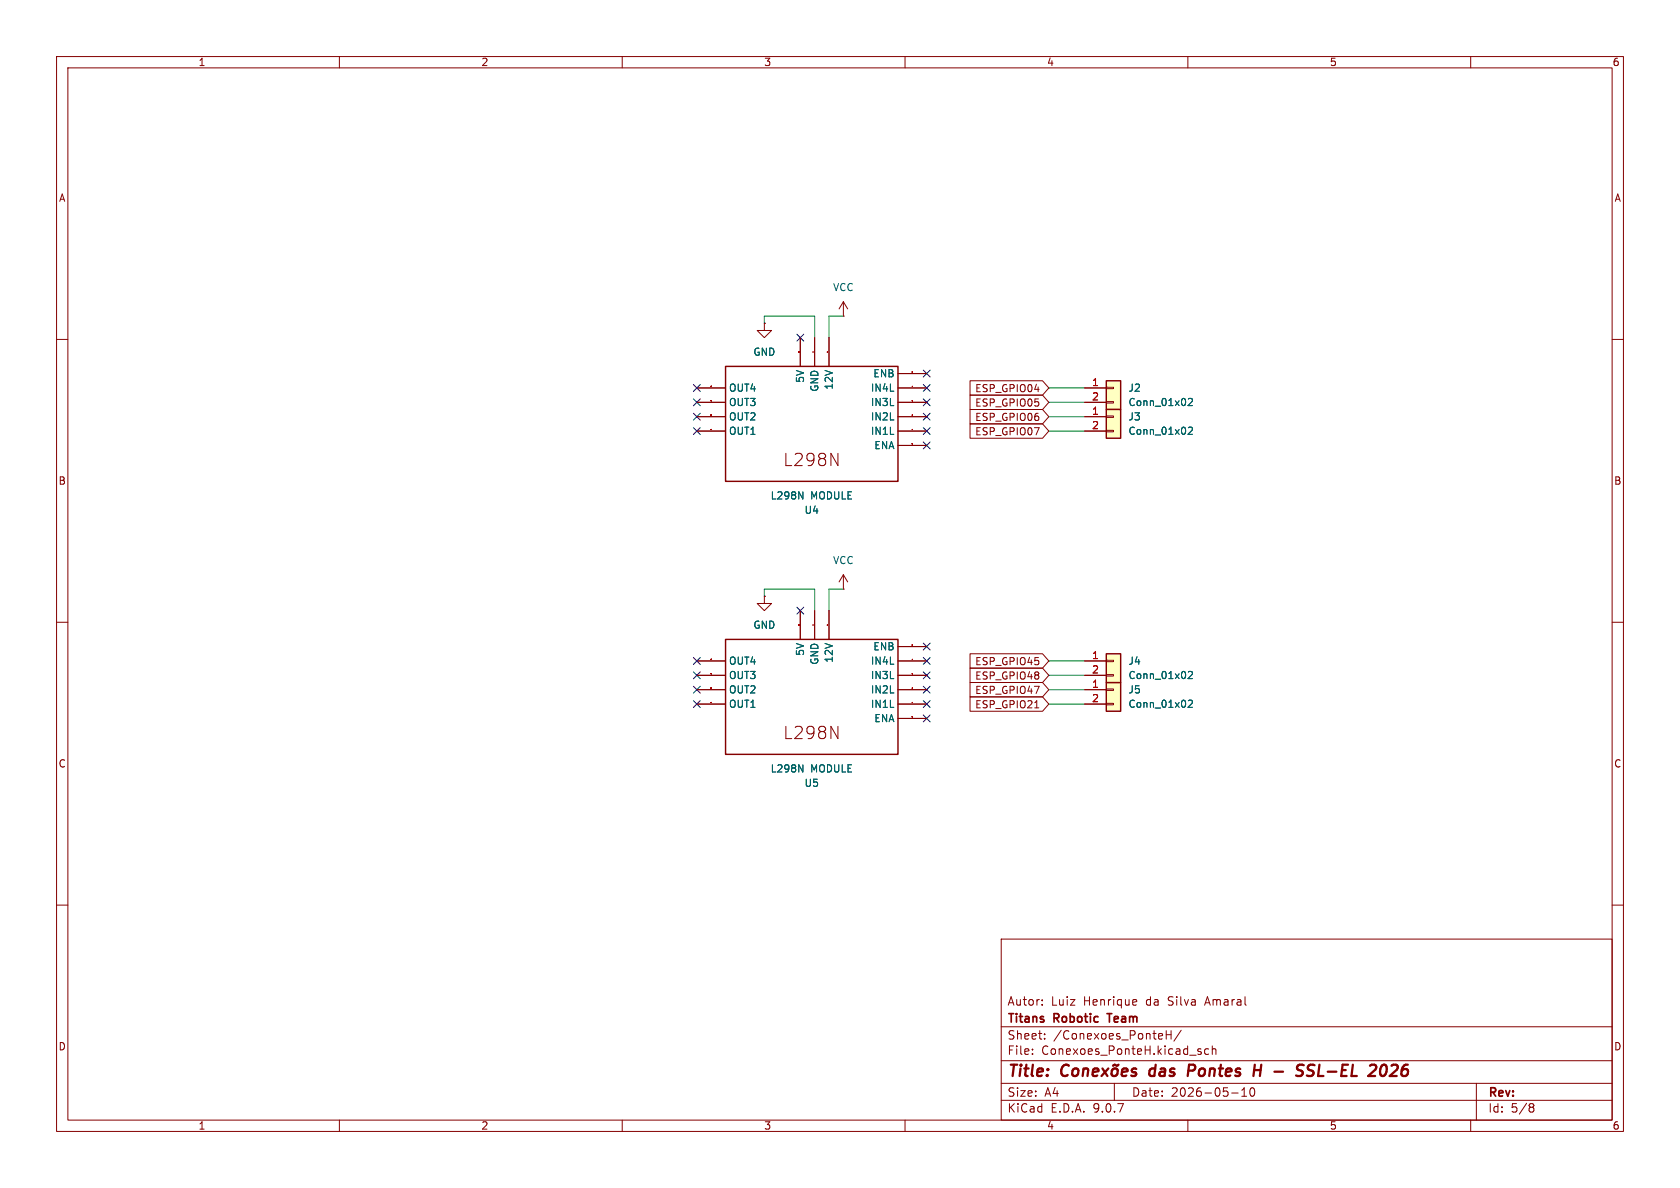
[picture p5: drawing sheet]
(kicad_sch
 (version 20250114)
 (generator "eeschema")
 (generator_version "9.0")
 (paper "A4")
 (title_block
  (title "Conexões das Pontes H - SSL-EL 2026")
  (date "2026-05-10")
  (company "Titans Robotic Team")
  (comment 1 "Autor: Luiz Henrique da Silva Amaral"))
 (lib_symbols
  (symbol "Connector_Generic:Conn_01x02"
   (pin_names
    (offset 1.016) (hide yes)) (exclude_from_sim no) (in_bom yes) (on_board yes)
   (property "Reference" "J" (at 0 2.54 0) (effects (font (size 1.27 1.27))))
   (property "Value" "Conn_01x02" (at 0 -5.08 0) (effects (font (size 1.27 1.27))))
   (property "Footprint" "" (at 0 0 0) (effects (font (size 1.27 1.27)) (hide yes)))
   (property "Datasheet" "~" (at 0 0 0) (effects (font (size 1.27 1.27)) (hide yes)))
   (property "Description" "Generic connector, single row, 01x02, script generated (kicad-library-utils/schlib/autogen/connector/)" (at 0 0 0) (effects (font (size 1.27 1.27)) (hide yes)))
   (symbol "Conn_01x02_1_1"
    (rectangle (start -1.27 1.27) (end 1.27 -3.81) (stroke (width 0.254) (type default)) (fill (type background)))
    (rectangle (start -1.27 0.127) (end 0 -0.127) (stroke (width 0.1524) (type default)) (fill (type none)))
    (rectangle (start -1.27 -2.413) (end 0 -2.667) (stroke (width 0.1524) (type default)) (fill (type none)))
    (pin passive line (at -5.08 0 0) (length 3.81) (name "Pin_1" (effects (font (size 1.27 1.27)))) (number "1" (effects (font (size 1.27 1.27)))))
    (pin passive line (at -5.08 -2.54 0) (length 3.81) (name "Pin_2" (effects (font (size 1.27 1.27)))) (number "2" (effects (font (size 1.27 1.27))))))
   (embedded_fonts no))
  (symbol "custom_symbols:L298N MODULE" (exclude_from_sim no) (in_bom yes) (on_board yes)
   (property "Reference" "U" (at 0 16.51 0) (effects (font (size 1.27 1.27))))
   (property "Value" "L298N MODULE" (at 0.254 14.224 0) (effects (font (size 1.27 1.27))))
   (property "Footprint" "" (at 0 0 0) (effects (font (size 1.27 1.27)) (hide yes)))
   (property "Datasheet" "https://www.aliexpress.com/item/1005001621936295.html" (at 0 0 0) (effects (font (size 1.27 1.27)) (hide yes)))
   (property "Description" "" (at 0 0 0) (effects (font (size 1.27 1.27)) (hide yes)))
   (property "Supplier" "Aliexpress" (at 0 0 0) (effects (font (size 1.27 1.27)) (hide yes)))
   (symbol "L298N MODULE_0_0"
    (rectangle (start -15.24 12.7) (end 15.24 -7.62) (stroke (width 0.254) (type solid)) (fill (type none)))
    (text "L298N" (at -5.334 10.16 0) (effects (font
    (face "KiCad Font") (size 2.1717 2.1717)) (justify left top))))
   (symbol "L298N MODULE_1_0"
    (pin input line (at -20.32 6.35 0) (length 5.08) (name "ENA" (effects (font (size 1.27 1.27)))) (number "0" (effects (font (size 0.0254 0.0254)))))
    (pin input line (at -20.32 3.81 0) (length 5.08) (name "IN1L" (effects (font (size 1.27 1.27)))) (number "1" (effects (font (size 0.0254 0.0254)))))
    (pin input line (at -20.32 1.27 0) (length 5.08) (name "IN2L" (effects (font (size 1.27 1.27)))) (number "2" (effects (font (size 0.0254 0.0254)))))
    (pin input line (at -20.32 -1.27 0) (length 5.08) (name "IN3L" (effects (font (size 1.27 1.27)))) (number "3" (effects (font (size 0.0254 0.0254)))))
    (pin input line (at -20.32 -3.81 0) (length 5.08) (name "IN4L" (effects (font (size 1.27 1.27)))) (number "4" (effects (font (size 0.0254 0.0254)))))
    (pin input line (at -20.32 -6.35 0) (length 5.08) (name "ENB" (effects (font (size 1.27 1.27)))) (number "5" (effects (font (size 0.0254 0.0254)))))
    (pin power_in line (at -3.048 -12.7 90) (length 5.08) (name "12V" (effects (font (size 1.27 1.27)))) (number "6" (effects (font (size 0.0254 0.0254)))))
    (pin power_in line (at -0.508 -12.7 90) (length 5.08) (name "GND" (effects (font (size 1.27 1.27)))) (number "7" (effects (font (size 0.0254 0.0254)))))
    (pin power_in line (at 2.032 -12.7 90) (length 5.08) (name "5V" (effects (font (size 1.27 1.27)))) (number "8" (effects (font (size 0.0254 0.0254)))))
    (pin output line (at 20.32 3.81 180) (length 5.08) (name "OUT1" (effects (font (size 1.27 1.27)))) (number "9" (effects (font (size 0.0254 0.0254)))))
    (pin output line (at 20.32 1.27 180) (length 5.08) (name "OUT2" (effects (font (size 1.27 1.27)))) (number "10" (effects (font (size 0.0254 0.0254)))))
    (pin output line (at 20.32 -1.27 180) (length 5.08) (name "OUT3" (effects (font (size 1.27 1.27)))) (number "11" (effects (font (size 0.0254 0.0254)))))
    (pin output line (at 20.32 -3.81 180) (length 5.08) (name "OUT4" (effects (font (size 1.27 1.27)))) (number "12" (effects (font (size 0.0254 0.0254))))))
   (embedded_fonts no))
  (symbol "power:GND"
   (power)
   (pin_numbers (hide yes))
   (pin_names
    (offset 0) (hide yes)) (exclude_from_sim no) (in_bom yes) (on_board yes)
   (property "Reference" "#PWR" (at 0 -6.35 0) (effects (font (size 1.27 1.27)) (hide yes)))
   (property "Value" "GND" (at 0 -3.81 0) (effects (font (size 1.27 1.27))))
   (property "Footprint" "" (at 0 0 0) (effects (font (size 1.27 1.27)) (hide yes)))
   (property "Datasheet" "" (at 0 0 0) (effects (font (size 1.27 1.27)) (hide yes)))
   (property "Description" "Power symbol creates a global label with name \"GND\" , ground" (at 0 0 0) (effects (font (size 1.27 1.27)) (hide yes)))
   (symbol "GND_0_1"
    (polyline (pts (xy 0 0) (xy 0 -1.27) (xy 1.27 -1.27) (xy 0 -2.54) (xy -1.27 -1.27) (xy 0 -1.27)) (stroke (width 0) (type default)) (fill (type none))))
   (symbol "GND_1_1"
    (pin power_in line (at 0 0 270) (length 0) (name "~" (effects (font (size 1.27 1.27)))) (number "1" (effects (font (size 1.27 1.27))))))
   (embedded_fonts no))
  (symbol "power:VCC"
   (power)
   (pin_numbers (hide yes))
   (pin_names
    (offset 0) (hide yes)) (exclude_from_sim no) (in_bom yes) (on_board yes)
   (property "Reference" "#PWR" (at 0 -3.81 0) (effects (font (size 1.27 1.27)) (hide yes)))
   (property "Value" "VCC" (at 0 3.556 0) (effects (font (size 1.27 1.27))))
   (property "Footprint" "" (at 0 0 0) (effects (font (size 1.27 1.27)) (hide yes)))
   (property "Datasheet" "" (at 0 0 0) (effects (font (size 1.27 1.27)) (hide yes)))
   (property "Description" "Power symbol creates a global label with name \"VCC\"" (at 0 0 0) (effects (font (size 1.27 1.27)) (hide yes)))
   (symbol "VCC_0_1"
    (polyline (pts (xy -0.762 1.27) (xy 0 2.54)) (stroke (width 0) (type default)) (fill (type none)))
    (polyline (pts (xy 0 2.54) (xy 0.762 1.27)) (stroke (width 0) (type default)) (fill (type none)))
    (polyline (pts (xy 0 0) (xy 0 2.54)) (stroke (width 0) (type default)) (fill (type none))))
   (symbol "VCC_1_1"
    (pin power_in line (at 0 0 90) (length 0) (name "~" (effects (font (size 1.27 1.27)))) (number "1" (effects (font (size 1.27 1.27))))))
   (embedded_fonts no)))
 (no_connect
  (at 123.19 73.66))
 (no_connect
  (at 163.83 114.3))
 (no_connect
  (at 123.19 76.2))
 (no_connect
  (at 163.83 68.58))
 (no_connect
  (at 123.19 71.12))
 (no_connect
  (at 163.83 66.04))
 (no_connect
  (at 163.83 78.74))
 (no_connect
  (at 163.83 73.66))
 (no_connect
  (at 163.83 127))
 (no_connect
  (at 123.19 116.84))
 (no_connect
  (at 141.478 59.69))
 (no_connect
  (at 123.19 121.92))
 (no_connect
  (at 163.83 124.46))
 (no_connect
  (at 163.83 76.2))
 (no_connect
  (at 163.83 71.12))
 (no_connect
  (at 123.19 68.58))
 (no_connect
  (at 163.83 119.38))
 (no_connect
  (at 141.478 107.95))
 (no_connect
  (at 123.19 124.46))
 (no_connect
  (at 163.83 116.84))
 (no_connect
  (at 163.83 121.92))
 (no_connect
  (at 123.19 119.38))
 (wire
  (pts (xy 185.42 124.46) (xy 191.77 124.46))
  (stroke (width 0) (type default)))
 (wire
  (pts (xy 144.018 104.14) (xy 135.128 104.14))
  (stroke (width 0) (type default)))
 (wire
  (pts (xy 185.42 121.92) (xy 191.77 121.92))
  (stroke (width 0) (type default)))
 (wire
  (pts (xy 146.558 107.95) (xy 146.558 104.14))
  (stroke (width 0) (type default)))
 (wire
  (pts (xy 144.018 55.88) (xy 135.128 55.88))
  (stroke (width 0) (type default)))
 (wire
  (pts (xy 146.558 55.88) (xy 149.098 55.88))
  (stroke (width 0) (type default)))
 (wire
  (pts (xy 185.42 76.2) (xy 191.77 76.2))
  (stroke (width 0) (type default)))
 (wire
  (pts (xy 146.558 104.14) (xy 149.098 104.14))
  (stroke (width 0) (type default)))
 (wire
  (pts (xy 185.42 116.84) (xy 191.77 116.84))
  (stroke (width 0) (type default)))
 (wire
  (pts (xy 185.42 119.38) (xy 191.77 119.38))
  (stroke (width 0) (type default)))
 (wire
  (pts (xy 185.42 73.66) (xy 191.77 73.66))
  (stroke (width 0) (type default)))
 (wire
  (pts (xy 144.018 59.69) (xy 144.018 55.88))
  (stroke (width 0) (type default)))
 (wire
  (pts (xy 146.558 59.69) (xy 146.558 55.88))
  (stroke (width 0) (type default)))
 (wire
  (pts (xy 185.42 68.58) (xy 191.77 68.58))
  (stroke (width 0) (type default)))
 (wire
  (pts (xy 135.128 55.88) (xy 135.128 57.15))
  (stroke (width 0) (type default)))
 (wire
  (pts (xy 185.42 71.12) (xy 191.77 71.12))
  (stroke (width 0) (type default)))
 (wire
  (pts (xy 144.018 107.95) (xy 144.018 104.14))
  (stroke (width 0) (type default)))
 (wire
  (pts (xy 135.128 104.14) (xy 135.128 105.41))
  (stroke (width 0) (type default)))
 (global_label "ESP_GPIO04"
  (shape input)
  (at 185.42 68.58 180)
  (fields_autoplaced yes)
  (effects (font (size 1.27 1.27)) (justify right))
  (property "Intersheetrefs" "${INTERSHEET_REFS}" (at 170.9444 68.58 0) (effects (font (size 1.27 1.27)) (justify right) (hide yes))))
 (global_label "ESP_GPIO06"
  (shape input)
  (at 185.42 73.66 180)
  (fields_autoplaced yes)
  (effects (font (size 1.27 1.27)) (justify right))
  (property "Intersheetrefs" "${INTERSHEET_REFS}" (at 170.9444 73.66 0) (effects (font (size 1.27 1.27)) (justify right) (hide yes))))
 (global_label "ESP_GPIO05"
  (shape input)
  (at 185.42 71.12 180)
  (fields_autoplaced yes)
  (effects (font (size 1.27 1.27)) (justify right))
  (property "Intersheetrefs" "${INTERSHEET_REFS}" (at 170.9444 71.12 0) (effects (font (size 1.27 1.27)) (justify right) (hide yes))))
 (global_label "ESP_GPIO07"
  (shape input)
  (at 185.42 76.2 180)
  (fields_autoplaced yes)
  (effects (font (size 1.27 1.27)) (justify right))
  (property "Intersheetrefs" "${INTERSHEET_REFS}" (at 170.9444 76.2 0) (effects (font (size 1.27 1.27)) (justify right) (hide yes))))
 (global_label "ESP_GPIO47"
  (shape input)
  (at 185.42 121.92 180)
  (fields_autoplaced yes)
  (effects (font (size 1.27 1.27)) (justify right))
  (property "Intersheetrefs" "${INTERSHEET_REFS}" (at 170.9444 121.92 0) (effects (font (size 1.27 1.27)) (justify right) (hide yes))))
 (global_label "ESP_GPIO45"
  (shape input)
  (at 185.42 116.84 180)
  (fields_autoplaced yes)
  (effects (font (size 1.27 1.27)) (justify right))
  (property "Intersheetrefs" "${INTERSHEET_REFS}" (at 170.9444 116.84 0) (effects (font (size 1.27 1.27)) (justify right) (hide yes))))
 (global_label "ESP_GPIO48"
  (shape input)
  (at 185.42 119.38 180)
  (fields_autoplaced yes)
  (effects (font (size 1.27 1.27)) (justify right))
  (property "Intersheetrefs" "${INTERSHEET_REFS}" (at 170.9444 119.38 0) (effects (font (size 1.27 1.27)) (justify right) (hide yes))))
 (global_label "ESP_GPIO21"
  (shape input)
  (at 185.42 124.46 180)
  (fields_autoplaced yes)
  (effects (font (size 1.27 1.27)) (justify right))
  (property "Intersheetrefs" "${INTERSHEET_REFS}" (at 170.9444 124.46 0) (effects (font (size 1.27 1.27)) (justify right) (hide yes))))
 (symbol
  (lib_id "Connector_Generic:Conn_01x02")
  (at 196.85 73.66 0)
  (unit 1)
  (exclude_from_sim no)
  (in_bom yes)
  (on_board yes)
  (dnp no)
  (fields_autoplaced yes)
  (property "Reference" "J3" (at 199.39 73.6599 0) (effects (font (size 1.27 1.27)) (justify left)))
  (property "Value" "Conn_01x02" (at 199.39 76.1999 0) (effects (font (size 1.27 1.27)) (justify left)))
  (property "Footprint" "Connector_Molex:Molex_KK-254_AE-6410-02A_1x02_P2.54mm_Vertical" (at 196.85 73.66 0) (effects (font (size 1.27 1.27)) (hide yes)))
  (property "Datasheet" "~" (at 196.85 73.66 0) (effects (font (size 1.27 1.27)) (hide yes)))
  (property "Description" "Generic connector, single row, 01x02, script generated (kicad-library-utils/schlib/autogen/connector/)" (at 196.85 73.66 0) (effects (font (size 1.27 1.27)) (hide yes)))
  (pin "2")
  (pin "1"))
 (symbol
  (lib_id "power:VCC")
  (at 149.098 104.14 0)
  (unit 1)
  (exclude_from_sim no)
  (in_bom yes)
  (on_board yes)
  (dnp no)
  (fields_autoplaced yes)
  (property "Reference" "#PWR023" (at 149.098 107.95 0) (effects (font (size 1.27 1.27)) (hide yes)))
  (property "Value" "VCC" (at 149.098 99.06 0) (effects (font (size 1.27 1.27))))
  (property "Footprint" "" (at 149.098 104.14 0) (effects (font (size 1.27 1.27)) (hide yes)))
  (property "Datasheet" "" (at 149.098 104.14 0) (effects (font (size 1.27 1.27)) (hide yes)))
  (property "Description" "Power symbol creates a global label with name \"VCC\"" (at 149.098 104.14 0) (effects (font (size 1.27 1.27)) (hide yes)))
  (pin "1"))
 (symbol
  (lib_id "power:VCC")
  (at 149.098 55.88 0)
  (unit 1)
  (exclude_from_sim no)
  (in_bom yes)
  (on_board yes)
  (dnp no)
  (fields_autoplaced yes)
  (property "Reference" "#PWR020" (at 149.098 59.69 0) (effects (font (size 1.27 1.27)) (hide yes)))
  (property "Value" "VCC" (at 149.098 50.8 0) (effects (font (size 1.27 1.27))))
  (property "Footprint" "" (at 149.098 55.88 0) (effects (font (size 1.27 1.27)) (hide yes)))
  (property "Datasheet" "" (at 149.098 55.88 0) (effects (font (size 1.27 1.27)) (hide yes)))
  (property "Description" "Power symbol creates a global label with name \"VCC\"" (at 149.098 55.88 0) (effects (font (size 1.27 1.27)) (hide yes)))
  (pin "1"))
 (symbol
  (lib_id "power:GND")
  (at 135.128 57.15 0)
  (unit 1)
  (exclude_from_sim no)
  (in_bom yes)
  (on_board yes)
  (dnp no)
  (fields_autoplaced yes)
  (property "Reference" "#PWR022" (at 135.128 63.5 0) (effects (font (size 1.27 1.27)) (hide yes)))
  (property "Value" "GND" (at 135.128 62.23 0) (effects (font (size 1.27 1.27))))
  (property "Footprint" "" (at 135.128 57.15 0) (effects (font (size 1.27 1.27)) (hide yes)))
  (property "Datasheet" "" (at 135.128 57.15 0) (effects (font (size 1.27 1.27)) (hide yes)))
  (property "Description" "Power symbol creates a global label with name \"GND\" , ground" (at 135.128 57.15 0) (effects (font (size 1.27 1.27)) (hide yes)))
  (pin "1"))
 (symbol
  (lib_id "power:GND")
  (at 135.128 105.41 0)
  (unit 1)
  (exclude_from_sim no)
  (in_bom yes)
  (on_board yes)
  (dnp no)
  (fields_autoplaced yes)
  (property "Reference" "#PWR021" (at 135.128 111.76 0) (effects (font (size 1.27 1.27)) (hide yes)))
  (property "Value" "GND" (at 135.128 110.49 0) (effects (font (size 1.27 1.27))))
  (property "Footprint" "" (at 135.128 105.41 0) (effects (font (size 1.27 1.27)) (hide yes)))
  (property "Datasheet" "" (at 135.128 105.41 0) (effects (font (size 1.27 1.27)) (hide yes)))
  (property "Description" "Power symbol creates a global label with name \"GND\" , ground" (at 135.128 105.41 0) (effects (font (size 1.27 1.27)) (hide yes)))
  (pin "1"))
 (symbol
  (lib_id "custom_symbols:L298N MODULE")
  (at 143.51 120.65 180)
  (unit 1)
  (exclude_from_sim no)
  (in_bom yes)
  (on_board yes)
  (dnp no)
  (fields_autoplaced yes)
  (property "Reference" "U5" (at 143.51 138.43 0) (effects (font (size 1.27 1.27))))
  (property "Value" "L298N MODULE" (at 143.51 135.89 0) (effects (font (size 1.27 1.27))))
  (property "Footprint" "Custom_Footprints:L298N Module" (at 143.51 120.65 0) (effects (font (size 1.27 1.27)) (hide yes)))
  (property "Datasheet" "https://www.aliexpress.com/item/1005001621936295.html" (at 143.51 120.65 0) (effects (font (size 1.27 1.27)) (hide yes)))
  (property "Description" "" (at 143.51 120.65 0) (effects (font (size 1.27 1.27)) (hide yes)))
  (property "Supplier" "Aliexpress" (at 143.51 120.65 0) (effects (font (size 1.27 1.27)) (hide yes)))
  (pin "7")
  (pin "3")
  (pin "0")
  (pin "1")
  (pin "2")
  (pin "4")
  (pin "5")
  (pin "6")
  (pin "8")
  (pin "9")
  (pin "10")
  (pin "12")
  (pin "11"))
 (symbol
  (lib_id "Connector_Generic:Conn_01x02")
  (at 196.85 116.84 0)
  (unit 1)
  (exclude_from_sim no)
  (in_bom yes)
  (on_board yes)
  (dnp no)
  (fields_autoplaced yes)
  (property "Reference" "J4" (at 199.39 116.8399 0) (effects (font (size 1.27 1.27)) (justify left)))
  (property "Value" "Conn_01x02" (at 199.39 119.3799 0) (effects (font (size 1.27 1.27)) (justify left)))
  (property "Footprint" "Connector_Molex:Molex_KK-254_AE-6410-02A_1x02_P2.54mm_Vertical" (at 196.85 116.84 0) (effects (font (size 1.27 1.27)) (hide yes)))
  (property "Datasheet" "~" (at 196.85 116.84 0) (effects (font (size 1.27 1.27)) (hide yes)))
  (property "Description" "Generic connector, single row, 01x02, script generated (kicad-library-utils/schlib/autogen/connector/)" (at 196.85 116.84 0) (effects (font (size 1.27 1.27)) (hide yes)))
  (pin "2")
  (pin "1"))
 (symbol
  (lib_id "custom_symbols:L298N MODULE")
  (at 143.51 72.39 180)
  (unit 1)
  (exclude_from_sim no)
  (in_bom yes)
  (on_board yes)
  (dnp no)
  (fields_autoplaced yes)
  (property "Reference" "U4" (at 143.51 90.17 0) (effects (font (size 1.27 1.27))))
  (property "Value" "L298N MODULE" (at 143.51 87.63 0) (effects (font (size 1.27 1.27))))
  (property "Footprint" "Custom_Footprints:L298N Module" (at 143.51 72.39 0) (effects (font (size 1.27 1.27)) (hide yes)))
  (property "Datasheet" "https://www.aliexpress.com/item/1005001621936295.html" (at 143.51 72.39 0) (effects (font (size 1.27 1.27)) (hide yes)))
  (property "Description" "" (at 143.51 72.39 0) (effects (font (size 1.27 1.27)) (hide yes)))
  (property "Supplier" "Aliexpress" (at 143.51 72.39 0) (effects (font (size 1.27 1.27)) (hide yes)))
  (pin "7")
  (pin "3")
  (pin "0")
  (pin "1")
  (pin "2")
  (pin "4")
  (pin "5")
  (pin "6")
  (pin "8")
  (pin "9")
  (pin "10")
  (pin "12")
  (pin "11"))
 (symbol
  (lib_id "Connector_Generic:Conn_01x02")
  (at 196.85 68.58 0)
  (unit 1)
  (exclude_from_sim no)
  (in_bom yes)
  (on_board yes)
  (dnp no)
  (fields_autoplaced yes)
  (property "Reference" "J2" (at 199.39 68.5799 0) (effects (font (size 1.27 1.27)) (justify left)))
  (property "Value" "Conn_01x02" (at 199.39 71.1199 0) (effects (font (size 1.27 1.27)) (justify left)))
  (property "Footprint" "Connector_Molex:Molex_KK-254_AE-6410-02A_1x02_P2.54mm_Vertical" (at 196.85 68.58 0) (effects (font (size 1.27 1.27)) (hide yes)))
  (property "Datasheet" "~" (at 196.85 68.58 0) (effects (font (size 1.27 1.27)) (hide yes)))
  (property "Description" "Generic connector, single row, 01x02, script generated (kicad-library-utils/schlib/autogen/connector/)" (at 196.85 68.58 0) (effects (font (size 1.27 1.27)) (hide yes)))
  (pin "2")
  (pin "1"))
 (symbol
  (lib_id "Connector_Generic:Conn_01x02")
  (at 196.85 121.92 0)
  (unit 1)
  (exclude_from_sim no)
  (in_bom yes)
  (on_board yes)
  (dnp no)
  (fields_autoplaced yes)
  (property "Reference" "J5" (at 199.39 121.9199 0) (effects (font (size 1.27 1.27)) (justify left)))
  (property "Value" "Conn_01x02" (at 199.39 124.4599 0) (effects (font (size 1.27 1.27)) (justify left)))
  (property "Footprint" "Connector_Molex:Molex_KK-254_AE-6410-02A_1x02_P2.54mm_Vertical" (at 196.85 121.92 0) (effects (font (size 1.27 1.27)) (hide yes)))
  (property "Datasheet" "~" (at 196.85 121.92 0) (effects (font (size 1.27 1.27)) (hide yes)))
  (property "Description" "Generic connector, single row, 01x02, script generated (kicad-library-utils/schlib/autogen/connector/)" (at 196.85 121.92 0) (effects (font (size 1.27 1.27)) (hide yes)))
  (pin "2")
  (pin "1")))
